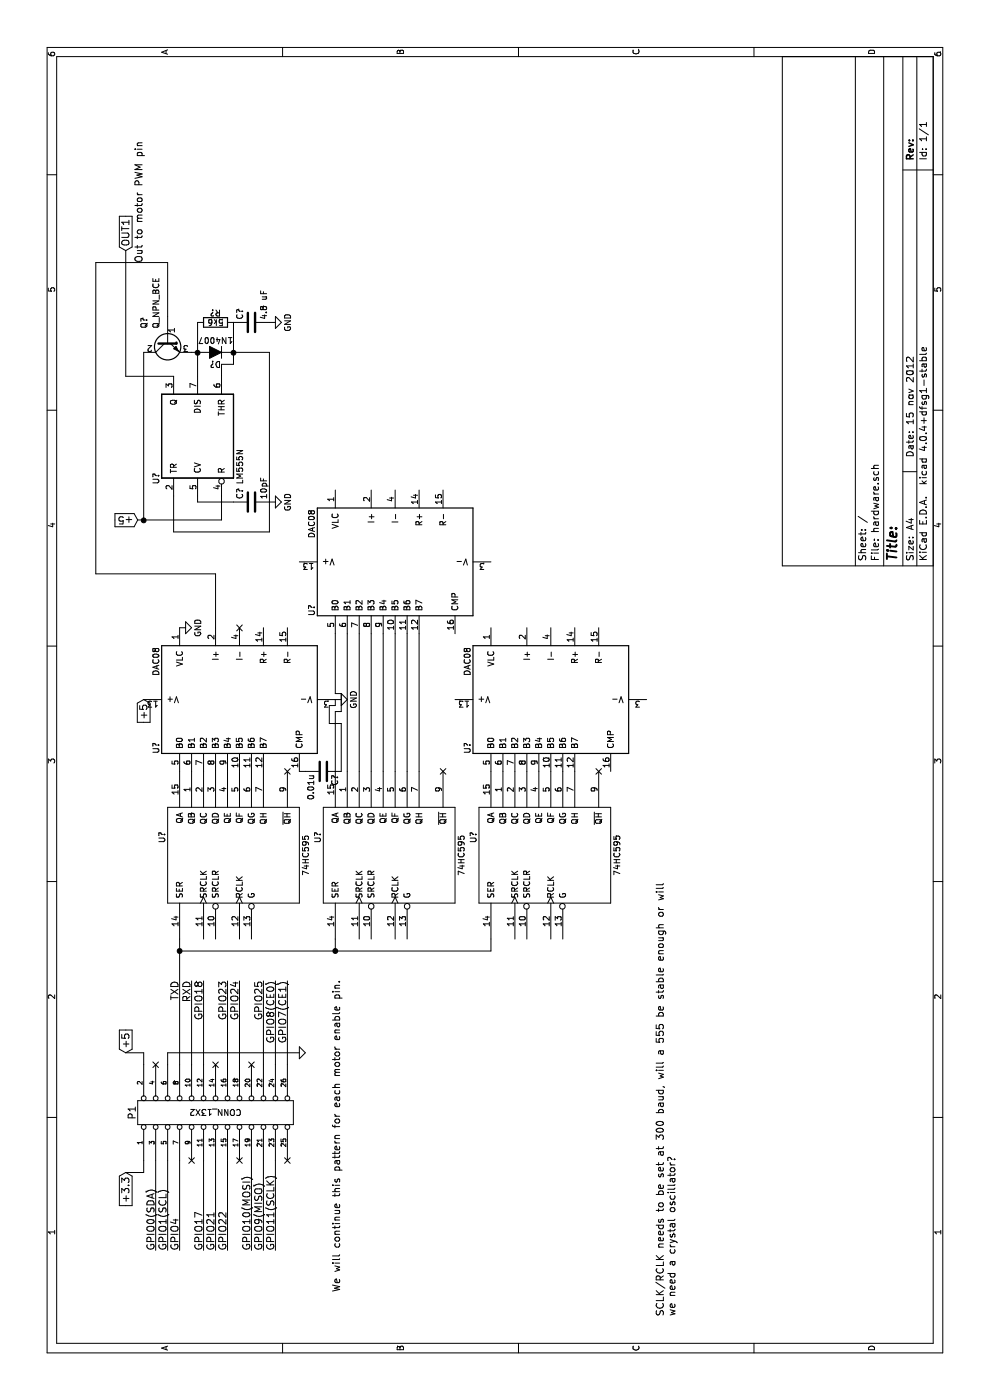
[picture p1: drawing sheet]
EESchema Schematic File Version 2
LIBS:hardware-rescue
LIBS:power
LIBS:device
LIBS:transistors
LIBS:conn
LIBS:linear
LIBS:regul
LIBS:74xx
LIBS:cmos4000
LIBS:adc-dac
LIBS:memory
LIBS:xilinx
LIBS:microcontrollers
LIBS:dsp
LIBS:microchip
LIBS:analog_switches
LIBS:motorola
LIBS:texas
LIBS:intel
LIBS:audio
LIBS:interface
LIBS:digital-audio
LIBS:philips
LIBS:display
LIBS:cypress
LIBS:siliconi
LIBS:opto
LIBS:atmel
LIBS:contrib
LIBS:valves
LIBS:hardware-cache
EELAYER 25 0
EELAYER END
$Descr A4 11693 8268
encoding utf-8
Sheet 1 1
Title ""
Date "15 nov 2012"
Rev ""
Comp ""
Comment1 ""
Comment2 ""
Comment3 ""
Comment4 ""
$EndDescr
$Comp
L CONN_13X2 P1
U 1 1
P 2400 1800
F 0 "P1" H 2400 2500 60  0000 C CNN
F 1 "CONN_13X2" V 2400 1800 50  0000 C CNN
F 2 "" H 2400 1800 60  0001 C CNN
F 3 "" H 2400 1800 60  0001 C CNN
	1    2400 1800
	1    0    0    -1  
$EndComp
Wire Wire Line
	1900 1050 1900 1200
Wire Wire Line
	1900 1200 2000 1200
Wire Wire Line
	2900 1050 2900 1200
Wire Wire Line
	2900 1200 2800 1200
NoConn ~ 2800 1300
Wire Wire Line
	2000 1300 1250 1300
Wire Wire Line
	2000 1400 1250 1400
Text Label 1250 1300 0    60   ~ 0
GPIO0(SDA)
Text Label 1250 1400 0    60   ~ 0
GPIO1(SCL)
Wire Wire Line
	2000 1500 1250 1500
Text Label 1250 1500 0    60   ~ 0
GPIO4
NoConn ~ 2000 1600
Wire Wire Line
	2000 1700 1250 1700
Wire Wire Line
	2000 1800 1250 1800
Wire Wire Line
	2000 1900 1250 1900
Text Label 1250 1700 0    60   ~ 0
GPIO17
Text Label 1250 1800 0    60   ~ 0
GPIO21
Text Label 1250 1900 0    60   ~ 0
GPIO22
NoConn ~ 2000 2000
Wire Wire Line
	2000 2100 1250 2100
Wire Wire Line
	2000 2200 1250 2200
Wire Wire Line
	2000 2300 1250 2300
Text Label 1250 2100 0    60   ~ 0
GPIO10(MOSI)
Text Label 1250 2200 0    60   ~ 0
GPIO9(MISO)
Text Label 1250 2300 0    60   ~ 0
GPIO11(SCLK)
NoConn ~ 2000 2400
$Comp
L GND-RESCUE-hardware #PWR03
U 1 1
P 2900 2500
F 0 "#PWR03" H 2900 2500 30  0001 C CNN
F 1 "GND" H 2900 2430 30  0001 C CNN
F 2 "" H 2900 2500 60  0001 C CNN
F 3 "" H 2900 2500 60  0001 C CNN
	1    2900 2500
	1    0    0    -1  
$EndComp
Wire Wire Line
	2900 2500 2900 1400
Wire Wire Line
	2900 1400 2800 1400
Wire Wire Line
	2800 1500 3850 1500
Wire Wire Line
	2800 1600 3500 1600
Text Label 3500 1500 2    60   ~ 0
TXD
Text Label 3500 1600 2    60   ~ 0
RXD
Wire Wire Line
	2800 1700 3500 1700
Text Label 3500 1700 2    60   ~ 0
GPIO18
NoConn ~ 2800 1800
Wire Wire Line
	2800 1900 3500 1900
Wire Wire Line
	2800 2000 3500 2000
Text Label 3500 1900 2    60   ~ 0
GPIO23
Text Label 3500 2000 2    60   ~ 0
GPIO24
NoConn ~ 2800 2100
Wire Wire Line
	2800 2200 3500 2200
Text Label 3500 2200 2    60   ~ 0
GPIO25
Wire Wire Line
	2800 2300 3500 2300
Wire Wire Line
	2800 2400 3500 2400
Text Label 3500 2300 2    60   ~ 0
GPIO8(CE0)
Text Label 3500 2400 2    60   ~ 0
GPIO7(CE1)
Text GLabel 1900 1050 0    60   Input ~ 0
+3.3
Text GLabel 2900 1050 2    60   Input ~ 0
+5
$Comp
L 74HC595 U?
U 1 1
P 4550 1950
F 0 "U?" H 4700 2550 50  0000 C CNN
F 1 "74HC595" H 4550 1350 50  0000 C CNN
F 2 "" H 4550 1950 50  0000 C CNN
F 3 "" H 4550 1950 50  0000 C CNN
	1    4550 1950
	1    0    0    -1  
$EndComp
$Comp
L 74HC595 U?
U 1 1
P 4550 3250
F 0 "U?" H 4700 3850 50  0000 C CNN
F 1 "74HC595" H 4550 2650 50  0000 C CNN
F 2 "" H 4550 3250 50  0000 C CNN
F 3 "" H 4550 3250 50  0000 C CNN
	1    4550 3250
	1    0    0    -1  
$EndComp
$Comp
L 74HC595 U?
U 1 1
P 4550 4550
F 0 "U?" H 4700 5150 50  0000 C CNN
F 1 "74HC595" H 4550 3950 50  0000 C CNN
F 2 "" H 4550 4550 50  0000 C CNN
F 3 "" H 4550 4550 50  0000 C CNN
	1    4550 4550
	1    0    0    -1  
$EndComp
$Comp
L DAC08 U?
U 1 1
P 5850 2000
F 0 "U?" H 5400 2700 50  0000 L CNN
F 1 "DAC08" H 6050 2700 50  0000 L CNN
F 2 "" H 5850 2000 50  0000 C CNN
F 3 "" H 5850 2000 50  0000 C CNN
	1    5850 2000
	1    0    0    -1  
$EndComp
$Comp
L DAC08 U?
U 1 1
P 7000 3300
F 0 "U?" H 6550 4000 50  0000 L CNN
F 1 "DAC08" H 7200 4000 50  0000 L CNN
F 2 "" H 7000 3300 50  0000 C CNN
F 3 "" H 7000 3300 50  0000 C CNN
	1    7000 3300
	1    0    0    -1  
$EndComp
$Comp
L DAC08 U?
U 1 1
P 5850 4600
F 0 "U?" H 5400 5300 50  0000 L CNN
F 1 "DAC08" H 6050 5300 50  0000 L CNN
F 2 "" H 5850 4600 50  0000 C CNN
F 3 "" H 5850 4600 50  0000 C CNN
	1    5850 4600
	1    0    0    -1  
$EndComp
Wire Wire Line
	5250 2800 5750 2800
Wire Wire Line
	5750 2800 5750 2850
Wire Wire Line
	5750 2850 5900 2850
Wire Wire Line
	5900 2850 5900 2800
Wire Wire Line
	5900 2800 6400 2800
Wire Wire Line
	5250 2900 6400 2900
Wire Wire Line
	5250 3000 6400 3000
Wire Wire Line
	6400 3100 5250 3100
Wire Wire Line
	5250 3200 6400 3200
Wire Wire Line
	6400 3300 5250 3300
Wire Wire Line
	6400 3400 5250 3400
Wire Wire Line
	5250 3500 6400 3500
NoConn ~ 5250 5000
NoConn ~ 5250 3700
NoConn ~ 5250 2400
Wire Wire Line
	3750 1500 3750 4100
Wire Wire Line
	3750 2800 3850 2800
Connection ~ 3750 1500
Wire Wire Line
	3750 4100 3850 4100
Connection ~ 3750 2800
Text Notes 900  2850 0    60   ~ 0
We will continue this pattern for each motor enable pin.
$Comp
L GND #PWR?
U 1 1
P 6450 1500
F 0 "#PWR?" H 6450 1250 50  0001 C CNN
F 1 "GND" H 6450 1350 50  0000 C CNN
F 2 "" H 6450 1500 50  0000 C CNN
F 3 "" H 6450 1500 50  0000 C CNN
	1    6450 1500
	1    0    0    -1  
$EndComp
NoConn ~ 6450 2000
$Comp
L C C?
U 1 1
P 5250 2700
F 0 "C?" H 5275 2800 50  0000 L CNN
F 1 "0.01u" H 5275 2600 50  0000 L CNN
F 2 "" H 5288 2550 50  0000 C CNN
F 3 "" H 5250 2700 50  0000 C CNN
	1    5250 2700
	-1   0    0    1   
$EndComp
Wire Wire Line
	5250 2550 5250 2500
Wire Wire Line
	5250 2850 5650 2850
Wire Wire Line
	5650 2850 5650 2750
Wire Wire Line
	5650 2750 5800 2750
Wire Wire Line
	5800 2750 5800 2800
Wire Wire Line
	5800 2800 5850 2800
Text GLabel 5850 1200 0    60   Input ~ 0
+5
$Comp
L GND #PWR?
U 1 1
P 5850 2800
F 0 "#PWR?" H 5850 2550 50  0001 C CNN
F 1 "GND" H 5850 2650 50  0000 C CNN
F 2 "" H 5850 2800 50  0000 C CNN
F 3 "" H 5850 2800 50  0000 C CNN
	1    5850 2800
	1    0    0    -1  
$EndComp
$Comp
L LM555N U?
U 1 1
P 8050 1650
F 0 "U?" H 7650 2000 50  0000 L CNN
F 1 "LM555N" H 7650 1300 50  0000 L CNN
F 2 "" H 8050 1650 50  0000 C CNN
F 3 "" H 8050 1650 50  0000 C CNN
	1    8050 1650
	1    0    0    -1  
$EndComp
Text GLabel 7350 1150 1    60   Input ~ 0
+5
Wire Wire Line
	7350 1150 7350 1850
Wire Wire Line
	7350 1850 7550 1850
Wire Wire Line
	8550 1850 8650 1850
Wire Wire Line
	8650 1850 8650 1950
$Comp
L C C?
U 1 1
P 7500 2100
F 0 "C?" H 7525 2200 50  0000 L CNN
F 1 "10pF" H 7525 2000 50  0000 L CNN
F 2 "" H 7538 1950 50  0000 C CNN
F 3 "" H 7500 2100 50  0000 C CNN
	1    7500 2100
	1    0    0    -1  
$EndComp
Wire Wire Line
	7500 1950 7500 1650
Wire Wire Line
	7500 1650 7550 1650
$Comp
L GND #PWR?
U 1 1
P 7500 2250
F 0 "#PWR?" H 7500 2000 50  0001 C CNN
F 1 "GND" H 7500 2100 50  0000 C CNN
F 2 "" H 7500 2250 50  0000 C CNN
F 3 "" H 7500 2250 50  0000 C CNN
	1    7500 2250
	1    0    0    -1  
$EndComp
$Comp
L R R?
U 1 1
P 9000 1800
F 0 "R?" V 9080 1800 50  0000 C CNN
F 1 "5k6" V 9000 1800 50  0000 C CNN
F 2 "" V 8930 1800 50  0000 C CNN
F 3 "" H 9000 1800 50  0000 C CNN
	1    9000 1800
	1    0    0    -1  
$EndComp
$Comp
L C C?
U 1 1
P 9000 2100
F 0 "C?" H 9025 2200 50  0000 L CNN
F 1 "4.8 uF" H 9025 2000 50  0000 L CNN
F 2 "" H 9038 1950 50  0000 C CNN
F 3 "" H 9000 2100 50  0000 C CNN
	1    9000 2100
	1    0    0    -1  
$EndComp
$Comp
L GND #PWR?
U 1 1
P 9000 2250
F 0 "#PWR?" H 9000 2000 50  0001 C CNN
F 1 "GND" H 9000 2100 50  0000 C CNN
F 2 "" H 9000 2250 50  0000 C CNN
F 3 "" H 9000 2250 50  0000 C CNN
	1    9000 2250
	1    0    0    -1  
$EndComp
Wire Wire Line
	7550 1450 7250 1450
Wire Wire Line
	7250 1450 7250 2250
Wire Wire Line
	7250 2250 8750 2250
Wire Wire Line
	8750 1200 7350 1200
Connection ~ 7350 1200
Wire Wire Line
	8550 1450 8550 1050
Wire Wire Line
	8550 1050 9600 1050
Text GLabel 9600 1050 2    60   Input ~ 0
OUT1
$Comp
L D D?
U 1 1
P 8750 1800
F 0 "D?" H 8750 1900 50  0000 C CNN
F 1 "1N4007" H 8750 1700 50  0000 C CNN
F 2 "" H 8750 1800 50  0000 C CNN
F 3 "" H 8750 1800 50  0000 C CNN
	1    8750 1800
	0    -1   -1   0   
$EndComp
Wire Wire Line
	8650 1950 9000 1950
Connection ~ 8750 1950
Wire Wire Line
	8550 1650 9000 1650
Connection ~ 8750 1650
Wire Wire Line
	8750 2250 8750 1950
$Comp
L Q_NPN_BCE Q?
U 1 1
P 8850 1400
F 0 "Q?" H 8750 1600 50  0000 R CNN
F 1 "Q_NPN_BCE" H 8750 1500 50  0000 R CNN
F 2 "" H 9050 1500 50  0000 C CNN
F 3 "" H 8850 1400 50  0000 C CNN
	1    8850 1400
	-1   0    0    -1  
$EndComp
Wire Wire Line
	8750 1600 8750 1650
Wire Wire Line
	9050 1400 9500 1400
Wire Wire Line
	9500 1400 9500 800 
Wire Wire Line
	9500 800  6900 800 
Wire Wire Line
	6900 800  6900 1800
Wire Wire Line
	6900 1800 6450 1800
Text Notes 9500 1200 0    60   ~ 0
Out to motor PWM pin
Text Notes 700  5650 0    60   ~ 0
SCLK/RCLK needs to be set at 300 baud, will a 555 be stable enough or will\nwe need a crystal oscillator?
$EndSCHEMATC
